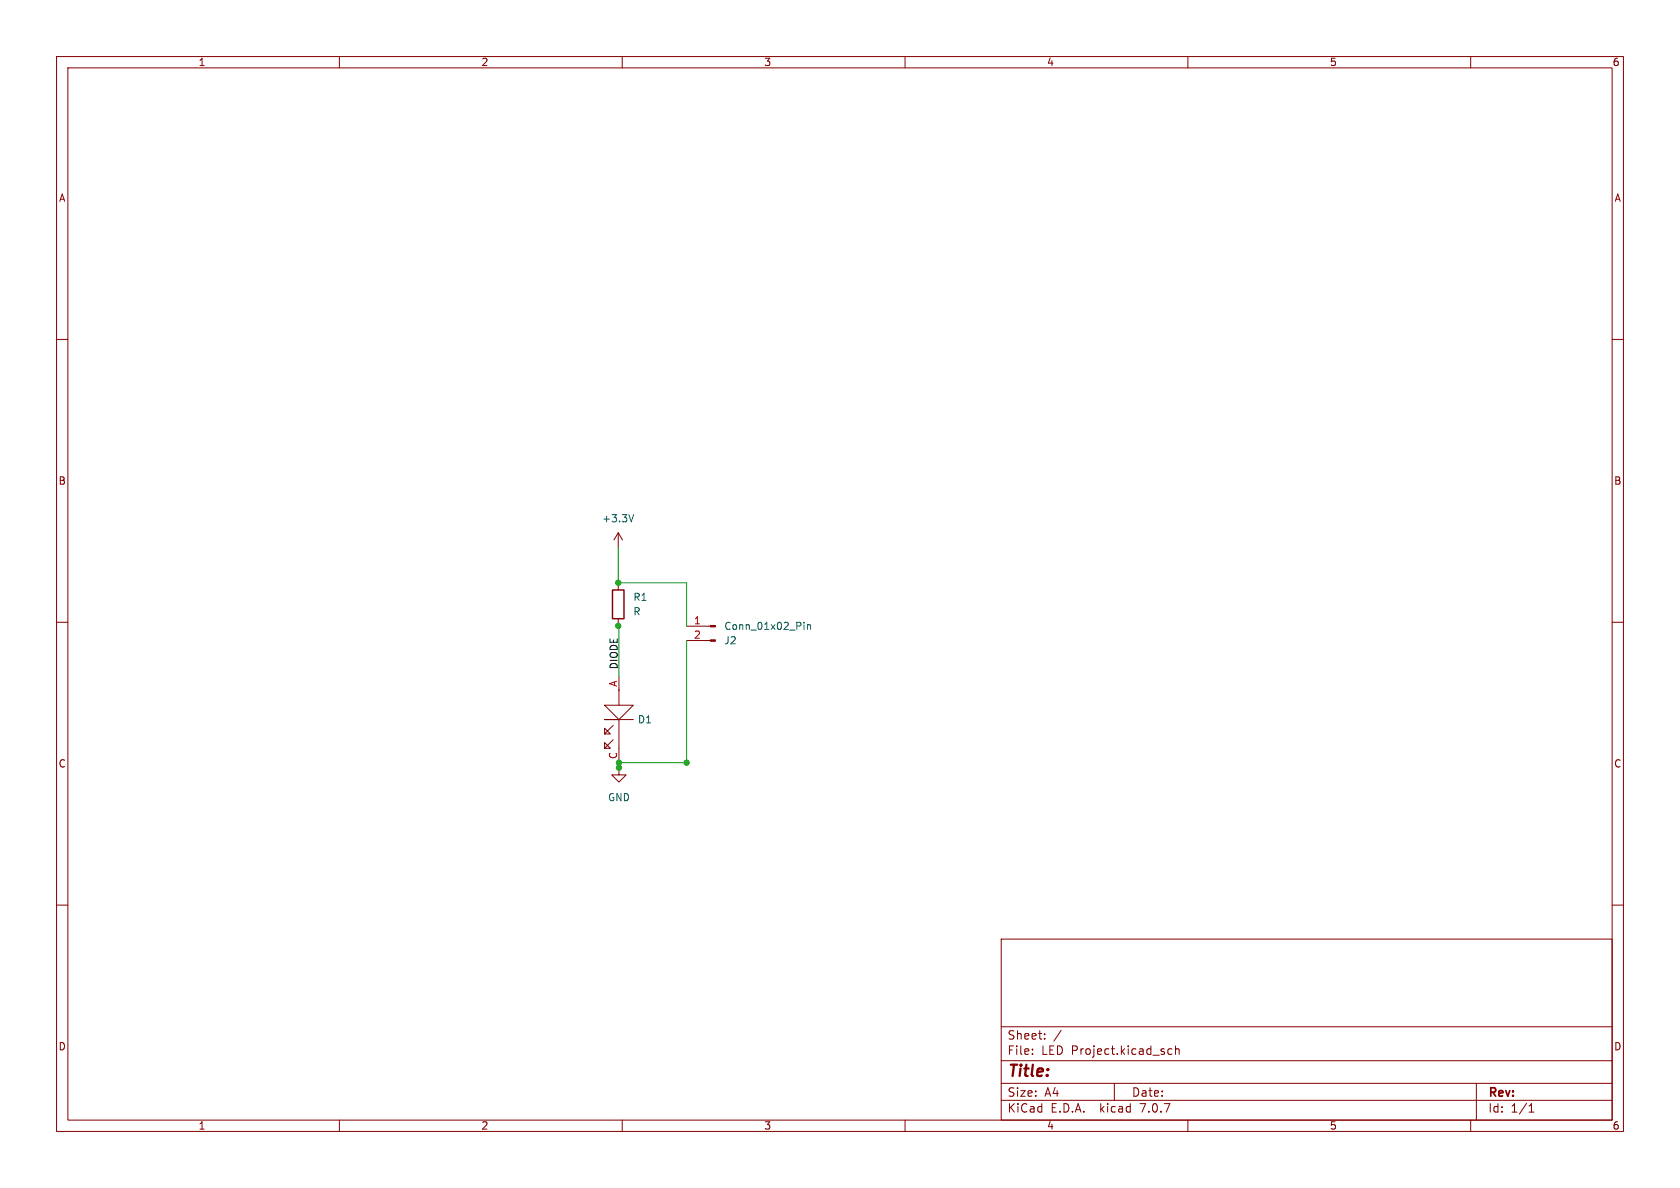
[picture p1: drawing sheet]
<svg xmlns="http://www.w3.org/2000/svg" width="297mm" height="210mm" viewBox="0 0 297 210" stroke-linecap="round" stroke-linejoin="round" font-family="sans-serif">
<g fill="none" stroke="#840000" stroke-width=".18">
<path d="M10 10h277v190h-277zM12 12h273v186h-273zM60 10v2M110 10v2M160 10v2M210 10v2M260 10v2M10 60h2M285 60h2M109.3 94.2v2.5M109.3 94.2l-.8 1.3M109.3 94.2l.8 1.3"/>
<path d="M10 110h2M109.3 103v1.3M109.3 109.4v1.2M109.4 119.6v2.5M121.4 113.2h4.2M121.4 110.7h4.2M285 110h2M106.9 124.7h5.1l-2.6 2.5zM108.4 130.8l-1.5 1.5h1l-1-1v1M108.4 128.2l-1.5 1.5h1l-1-1v1M109.4 135.7v1.3h1.3l-1.3 1.3-1.2-1.3h1.2M109.4 121.9v2.8"/>
<path d="M112 127.2h-5.1h2.5v7.6M10 160h2M285 160h2M177 166h108v32h-108zM60 198v2M110 198v2M160 198v2M177 194.5h108M177 191.5h108M177 187.5h108M177 181.5h108M182.5 186.3v.1"/>
<path d="M182.5 185.5v.1M184.7 183.6v.1M184.7 182.8v.1M187.6 182.1l-1.3 2M197 191.5v3M207.2 185.5l-.5-.1-.2 .3v.4l.1 .2h.6M207.8 185.5l.2-.1 .4 .1 .1 .9M207.8 184.9v1.5M210 198v2M260 198v2M261 191.5v6.5M270.3 196.6h.9"/>
<path d="M270.3 195.5l.4-.4v1.5"/>
</g>
<g fill="#840000" stroke="#840000" stroke-width=".18">
<path d="M125.6 113.1h.9v.3h-.9z"/>
<path d="M125.6 110.6h.9v.2h-.9z"/>
</g>
<path d="M112 91l-.4 1.2M142.1 110v.1M142.1 110.4v.9M142.7 110.4v.9M142.7 110.5l.2-.1 .3 .1 .1 .8" fill="none" stroke="#006464" stroke-width=".18"/>
<path d="M108.3 104.3h2v5.1h-2z" fill="none" stroke="#840000" stroke-width=".25"/>
<path d="M109.3 96.7v6.3M109.3 110.6l.1-.1v9.1M109.3 110.6h.1M109.3 103h12.1v7.7M121.4 113.2v21.6h-12v.9" fill="none" stroke="#009600" stroke-width=".18"/>
<g fill="#009600" stroke="#009600" stroke-width=".18">
<circle cx="109.4" cy="135.7" r=".46"/>
<circle cx="109.4" cy="134.8" r=".46"/>
<circle cx="109.3" cy="110.6" r=".46"/>
<circle cx="109.3" cy="103" r=".46"/>
<circle cx="121.4" cy="134.8" r=".46"/>
</g>
<text font-size="2.8" fill="#840000" x="178" y="190.9">Title:</text>
<g font-size="2.1" fill="#840000">
<text x="178" y="184">Sheet:</text>
<text x="178" y="186.7">File:</text>
<text x="184.1" y="186.7">LED Project.kicad_sch</text>
<text x="178" y="196.9">KiCad</text>
<text x="178" y="194.1">Size:</text>
<text x="184.7" y="194.1">A4</text>
<text x="185.7" y="196.9">E.D.A.</text>
<text x="194.6" y="196.9">kicad</text>
<text x="200" y="194.1">Date:</text>
<text x="201.8" y="196.9">7.0.7</text>
<text x="263" y="194.3">Rev:</text>
<text x="263" y="196.9">Id:</text>
<text x="267.1" y="196.9">1/1</text>
</g>
<g font-size="1.8" fill="#840000">
<text x="35" y="11.9">1</text>
<text x="85" y="11.9">2</text>
<text x="135" y="11.9">3</text>
<text x="185" y="11.9">4</text>
<text x="235" y="11.9">5</text>
<text x="285" y="11.9">6</text>
<text x="10.3" y="35.9">A</text>
<text x="285.3" y="35.9">A</text>
<text x="10.3" y="85.9">B</text>
<text x="285.3" y="85.9">B</text>
<text x="10.3" y="135.9">C</text>
<text x="285.3" y="135.9">C</text>
<text x="10.3" y="185.9">D</text>
<text x="285.3" y="185.9">D</text>
<text x="35" y="199.9">1</text>
<text x="85" y="199.9">2</text>
<text x="135" y="199.9">3</text>
<text x="185" y="199.9">4</text>
<text x="235" y="199.9">5</text>
<text x="285" y="199.9">6</text>
</g>
<g font-size="1.8" fill="#006464">
<text x="106.4" y="92.5">+3.3V</text>
<text x="111.9" y="106.4">R1</text>
<text x="111.9" y="109">R</text>
<text x="127.9" y="111.6">Conn_01x02_Pin</text>
<text x="127.9" y="114.1">J2</text>
<text x="112.7" y="128.1">D1</text>
<text x="107.4" y="141.8">GND</text>
</g>
<g font-size="1.8" fill="#a90000">
<text x="122.6" y="110.4">1</text>
<text x="122.6" y="113">2</text>
<text x="109.2" y="121.5" transform="rotate(-90 109.2 121.5)">A</text>
<text x="109.2" y="134.3" transform="rotate(-90 109.2 134.3)">C</text>
</g>
<text font-size="1.8" fill="#0f0f0f" x="109.3" y="118.4" transform="rotate(-90 109.3 118.4)">DIODE</text>
</svg>
